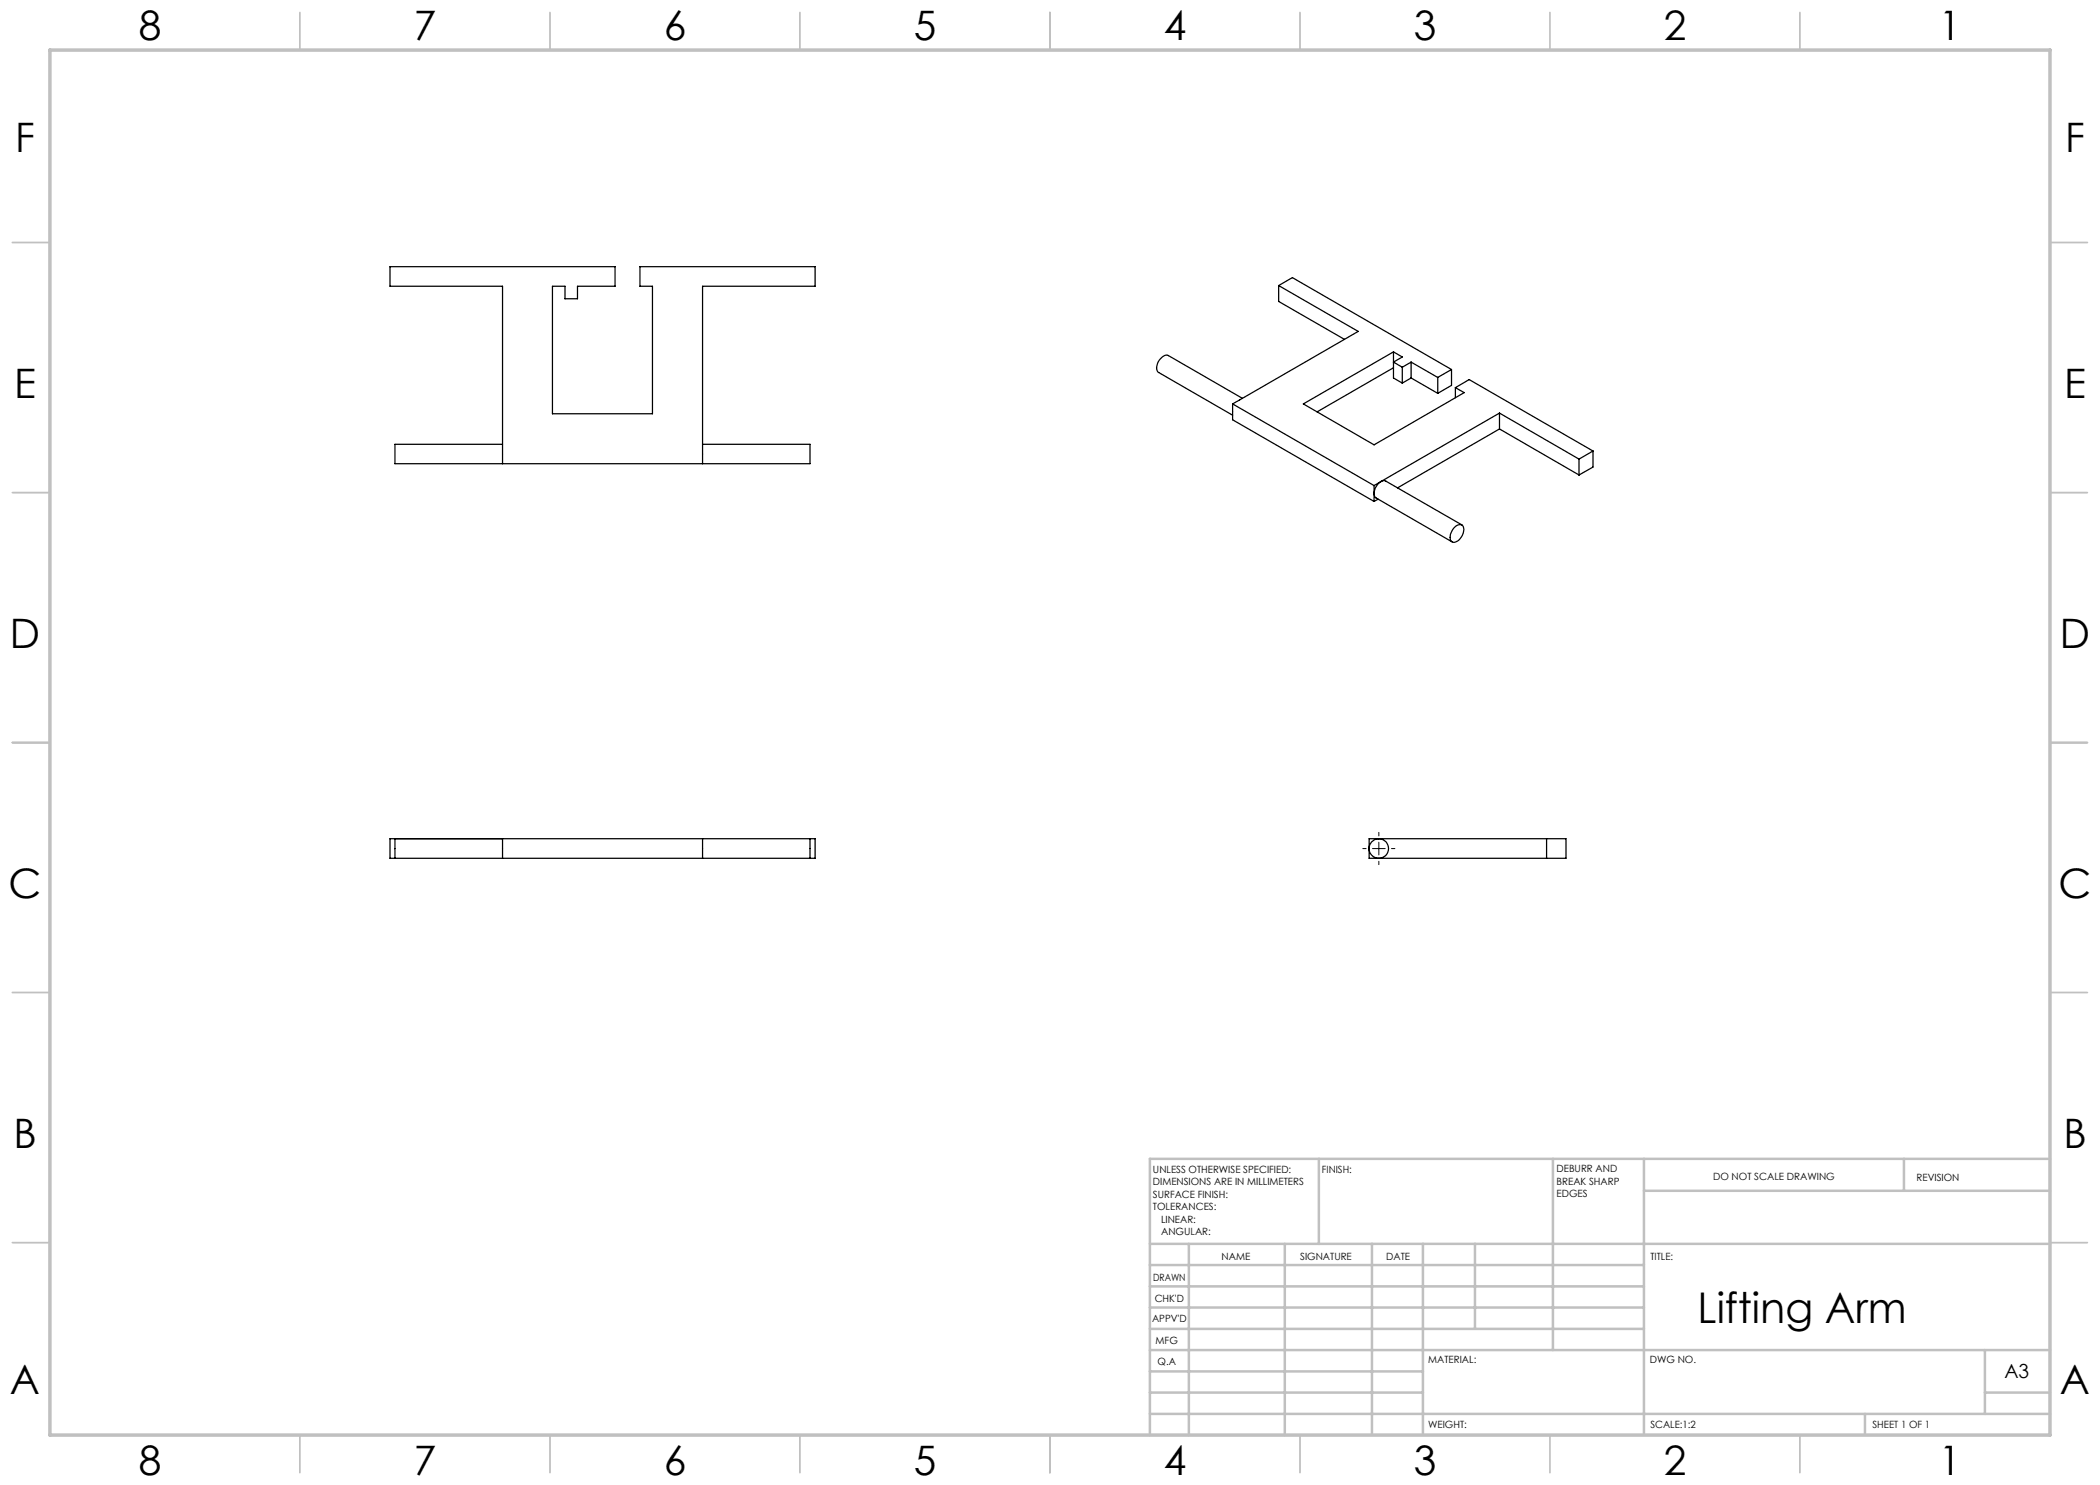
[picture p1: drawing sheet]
<svg xmlns="http://www.w3.org/2000/svg" width="420mm" height="297mm" viewBox="0 0 420 297" stroke-linecap="round" stroke-linejoin="round" font-family="sans-serif">
<path d="M272.6 169.7h.6M274.5 169.7h2.5M275.8 166.5v.7M275.8 168.4v2.6M275.8 172.3v.6M278.3 169.7h.7" fill="none" stroke="#000" stroke-width=".2"/>
<g fill="none" stroke="#c0c0c0" stroke-width=".35">
<path d="M60 2.5v7.5M110 2.5v7.5M160 2.5v7.5M210 2.5v7.5M260 2.5v7.5M310 2.5v7.5M360 2.5v7.5M2.5 48.5h7.5M410 48.5h7.5M2.5 98.5h7.5M410 98.5h7.5M2.5 148.5h7.5"/>
<path d="M410 148.5h7.5M2.5 198.5h7.5M410 198.5h7.5M2.5 248.5h7.5M410 248.5h7.5M60 287v7.5M110 287v7.5M160 287v7.5M210 287v7.5M260 287v7.5M310 287v7.5M360 287v7.5"/>
</g>
<g fill="none" stroke="#c0c0c0" stroke-width=".5">
<path d="M263.8 231.8v17M310.6 231.8v38.2M328.8 231.8v55.2M328.8 238.2h81.2M380.8 231.8v6.4M410 231.8h-180v55.2M230 248.8h180M230 257.3h98.8M230 253h98.8M237.8 248.8v38.2M257 248.8v38.2M274.4 248.8v38.2"/>
<path d="M284.6 248.8v38.2M295 248.8v17M230 265.8h98.8M230 261.5h98.8M230 278.5h54.6M230 274.3h54.6M230 270h180M397 278.5h13M397 270v12.8M230 282.8h180M373 282.8v4.2"/>
</g>
<path d="M10 10h400v277h-400z" fill="none" stroke="#c0c0c0" stroke-width=".7"/>
<g fill="none" stroke="#000" stroke-width=".25">
<path d="M255.7 57.1l15.9 9.2-25.1 14.5M255.7 57.1l2.8-1.6 31.8 18.4M255.7 57.1v3.2l13.2 7.6M248.5 79.7l-14.8-8.6a2.03 2.03 0 0 0-2.3 1.9v.9l.3 .6 14.8 8.5M278.7 70.4l1.8 1-1.8 1 1.8 1M278.7 70.4l-18 10.4 14.1 8.2 18-10.5-1.7-1M278.7 70.4v5.2l1.8 1M278.7 73.6l-15.3 8.8M280.5 73.4v3.2M282.2 72.4l5.3 3.1M282.2 72.4l-1.7 1M282.2 75.6l5.3 3.1"/>
<path d="M282.2 72.4v3.2M282.2 75.6l-1.7 1M287.5 75.5v3.2M290.3 73.9l-2.8 1.6M290.3 73.9v3.2l-2.8 1.6M291.1 77.5l2.7-1.6 24.8 14.3M291.1 77.5v2M100.5 88.9h-21.5v3.8h83v-3.8h-21.5M100.5 92.7v-35.4h-22.5v-4h45v4h-7.5v2.5h-2.5v-2.5h-2.5v25.5h20v-25.5h-2.5v-4h35v4h-22.5v35.4M246.5 80.8l28.3 16.3M246.5 80.8v3.2l28.3 16.3M274.8 97.1v3.2"/>
<path d="M275.6 99.8l-.8 .5M276.2 96.3l.5-.2 .5 .1 15.2 8.8M276.2 96.3a2.59 2.59 0 0 0-1.2 3.1l15.4 9M276.2 96.3l-1.4 .8M299.9 82.6l15.9 9.2M299.9 82.6l-23.7 13.7M299.9 82.6v3.2M299.9 85.8l-20.4 11.8M299.9 85.8l15.9 9.2M315.8 91.8v3.2M318.6 90.2l-2.8 1.6M318.6 90.2v3.2l-2.8 1.6"/>
<path d="M291 105.4a.96 .96 0 0 1 1.3-.4 .96 .96 0 0 1 .4 1.2 2.44 2.44 0 0 1-2.2 2.2 1.5 1.5 0 0 1-.1-2.2zM78 167.7h85v4h-85zM79 167.7v4M100.5 167.7v4M140.5 167.7v4M162 167.7v4M273.8 167.7h39.4v4h-39.4zM309.3 167.7v4"/>
<circle cx="275.8" cy="169.7" r="1.95"/>
</g>
<text font-size="8.5" x="339.5" y="264.5">Lifting Arm</text>
<g font-size="8.1">
<text x="27.8" y="8">8</text>
<text x="82.8" y="8">7</text>
<text x="132.8" y="8">6</text>
<text x="182.8" y="8">5</text>
<text x="232.8" y="8">4</text>
<text x="282.8" y="8">3</text>
<text x="332.8" y="8">2</text>
<text x="387.8" y="8">1</text>
<text x="3" y="30.4">F</text>
<text x="413" y="30.4">F</text>
<text x="2.8" y="79.6">E</text>
<text x="412.8" y="79.6">E</text>
<text x="2" y="129.6">D</text>
<text x="412" y="129.6">D</text>
<text x="1.7" y="179.6">C</text>
<text x="411.7" y="179.6">C</text>
<text x="2.7" y="229.6">B</text>
<text x="412.7" y="229.6">B</text>
<text x="2" y="278.9">A</text>
<text x="412" y="278.9">A</text>
<text x="27.8" y="295">8</text>
<text x="82.8" y="295">7</text>
<text x="132.8" y="295">6</text>
<text x="182.8" y="295">5</text>
<text x="232.8" y="295">4</text>
<text x="282.8" y="295">3</text>
<text x="332.8" y="295">2</text>
<text x="387.8" y="295">1</text>
</g>
<text font-size="3.9" x="400.9" y="275.5">A3</text>
<g font-size="2">
<text x="230.6" y="234.6">UNLESS OTHERWISE SPECIFIED:</text>
<text x="230.6" y="237.1">DIMENSIONS ARE IN MILLIMETERS</text>
<text x="230.6" y="239.6">SURFACE FINISH:</text>
<text x="264.4" y="234.6">FINISH:</text>
<text x="311.3" y="234.5">DEBURR AND</text>
<text x="311.3" y="237">BREAK SHARP</text>
<text x="311.3" y="239.5">EDGES</text>
<text x="342.6" y="236">DO NOT SCALE DRAWING</text>
<text x="383.3" y="236.2">REVISION</text>
<text x="230.6" y="242.1">TOLERANCES:</text>
<text x="232.2" y="244.6">LINEAR:</text>
<text x="232.2" y="247.1">ANGULAR:</text>
<text x="244.3" y="252">NAME</text>
<text x="260" y="251.9">SIGNATURE</text>
<text x="277.2" y="251.9">DATE</text>
<text x="330.1" y="251.9">TITLE:</text>
<text x="230.6" y="256.1">DRAWN</text>
<text x="230.9" y="260.3">CHK'D</text>
<text x="230.4" y="264.4">APPV'D</text>
<text x="231.1" y="268.8">MFG</text>
<text x="231.5" y="273">Q.A</text>
<text x="285.6" y="272.5">MATERIAL:</text>
<text x="330" y="272.5">DWG NO.</text>
<text x="285.6" y="285.5">WEIGHT:</text>
<text x="330.1" y="285.6">SCALE:1:2</text>
<text x="374.5" y="285.6">SHEET 1 OF 1</text>
</g>
</svg>
